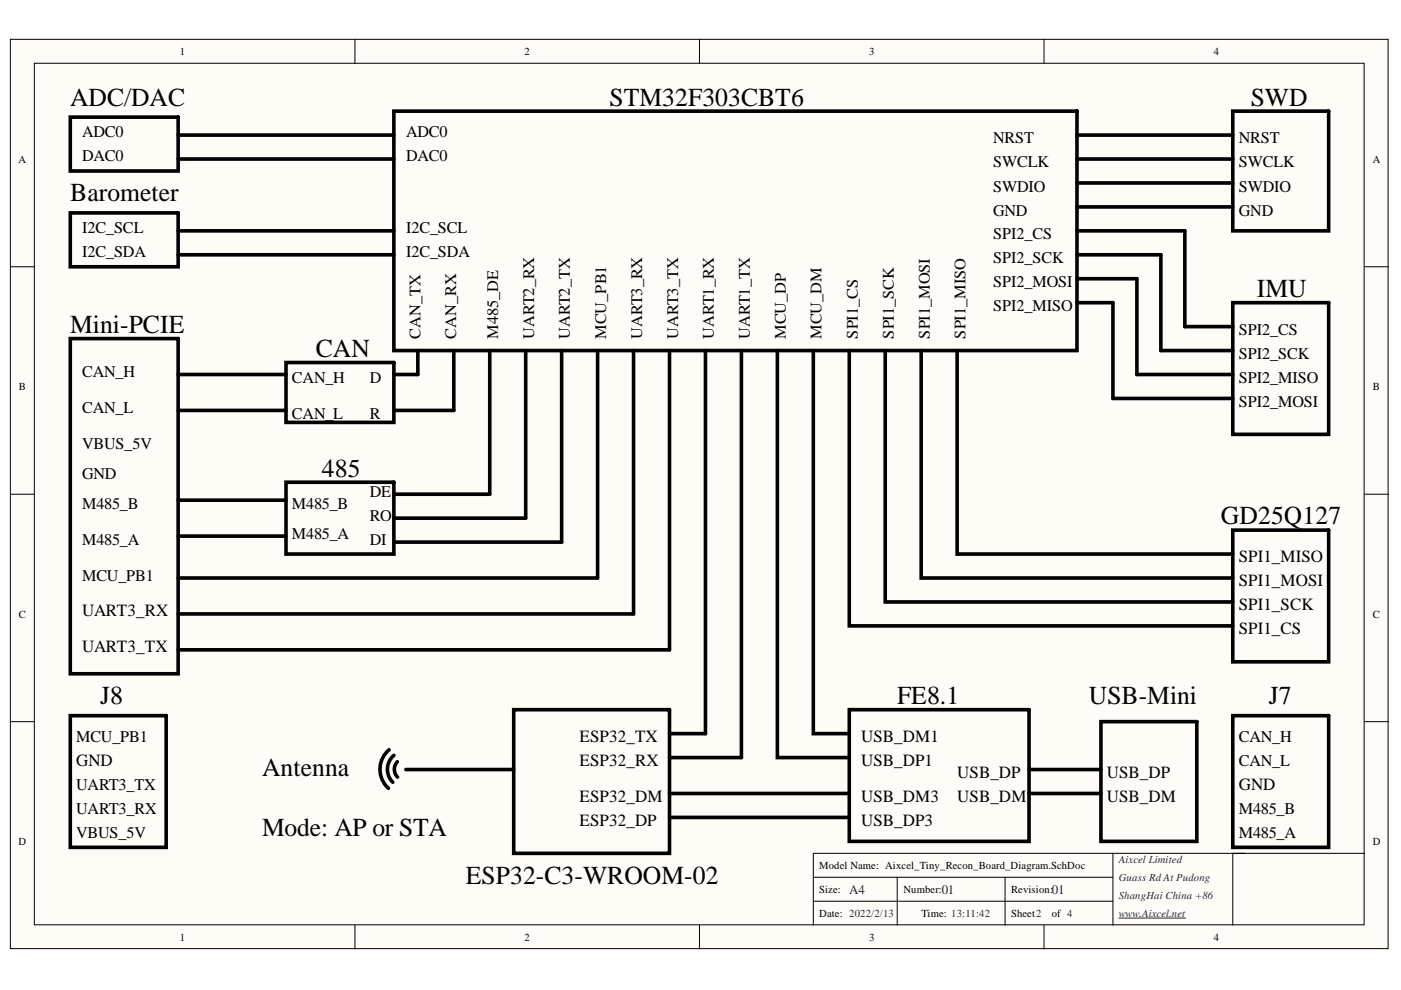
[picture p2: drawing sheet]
<svg xmlns="http://www.w3.org/2000/svg" width="297mm" height="210mm" viewBox="0 0 297 210" stroke-linecap="round" stroke-linejoin="round" font-family="sans-serif">
<g fill="#fffcf8" stroke="#000" stroke-width=".21">
<path d="M2.2 8.3h292.1v192.8h-292.1z"/>
<path d="M7.3 13.4h281.9v182.7h-281.9z"/>
</g>
<g fill="none" stroke="#000" stroke-width=".21">
<path d="M75.3 8.3v5.1M148.3 8.3v5.1M221.4 8.3v5.1M2.2 56.6h5.1M289.3 56.6h5.1M2.2 104.8h5.1M289.3 104.8h5.1M2.2 153h5.1M289.3 153h5.1M75.3 196.2v5M148.3 196.2v5M172.4 186h63.6"/>
<path d="M172.4 191.1h63.6M190.2 186v10.2M213.1 186v10.2M221.4 196.2v5M236 180.9v15.3M263.9 180.9h-91.5v15.3M289.3 180.9h-27.9v15.3"/>
</g>
<path d="M237.2 194.6h14.1" fill="none" stroke="#000080" stroke-width=".21"/>
<g fill="none" stroke="#000" stroke-width=".77">
<path d="M14.9 24.8h22.9v11.5h-22.9zM37.8 28.6h45.7M37.8 33.7h45.7M83.5 23.6h144.8v50.7h-144.8zM228.3 28.6h33.1M228.3 33.7h33.1M228.3 38.8h33.1M261.4 23.6h20.3v25.3h-20.3zM14.9 45.1h22.9v11.5h-22.9zM37.8 48.9h45.7M37.8 54h45.7M228.3 59.1h12.7v20.3h20.4"/>
<path d="M228.3 43.9h33.1M228.3 48.9h22.9v20.4h10.2M228.3 54h17.8v20.3h15.3M14.9 71.8h22.9v71.1h-22.9zM37.8 79.4h22.8M60.6 76.9h22.9v12.7h-22.9zM88.6 74.3v5.1h-5.1M96.2 74.3v12.7h-12.7M103.8 74.3v30.5h-20.3M111.5 74.3v35.6h-28M119.1 74.3v40.6h-35.6M126.7 74.3v48.3h-88.9"/>
<path d="M134.3 74.3v55.9h-96.5M141.9 74.3v63.5h-104.1M149.6 74.3v81.2h-7.7M157.2 74.3v86.3h-15.3M164.8 74.3v86.3h15.3M172.4 74.3v81.2h7.7M180.1 74.3v58.4h81.3M187.7 74.3v53.3h73.7M195.3 74.3v48.3h66.1M202.9 74.3v43.2h58.5M228.3 64.2h7.7v20.3h25.4M261.4 64.2h20.3v27.9h-20.3z"/>
<path d="M37.8 87h22.8M37.8 106.1h22.8M37.8 113.7h22.8M60.6 102.2h22.9v15.3h-22.9zM261.4 112.4h20.3v27.9h-20.3zM14.9 151.7h20.3v28h-20.3zM82.5 159a5.4 5.4 0 0 0-.1 8.1M108.9 150.5h33v30.4h-33zM180.1 150.5h38.1v27.9h-38.1zM233.4 153h20.3v25.4h-20.3zM261.4 151.7h20.3v28h-20.3zM83.5 160.2a3.9 3.9 0 0 0-.2 5.7"/>
<path d="M84.2 161.5a2.35 2.35 0 0 0 .1 3.3M86 163.2h22.9M141.9 168.2h38.2M141.9 173.3h38.2M218.2 163.2h15.2M218.2 168.2h15.2"/>
</g>
<g font-size="5.5">
<text x="14.9" y="22.4">ADC/DAC</text>
<text x="129.2" y="22.4">STM32F303CBT6</text>
<text x="265.2" y="22.4">SWD</text>
<text x="14.9" y="42.7">Barometer</text>
<text x="266.5" y="63">IMU</text>
<text x="14.9" y="70.6">Mini-PCIE</text>
<text x="67" y="75.7">CAN</text>
<text x="68.2" y="101">485</text>
<text x="258.9" y="111.2">GD25Q127</text>
<text x="21.2" y="149.3">J8</text>
<text x="190.2" y="149.3">FE8.1</text>
<text x="230.9" y="149.3">USB-Mini</text>
<text x="269" y="149.3">J7</text>
<text x="55.6" y="164.5">Antenna</text>
<text x="55.6" y="177.2">Mode: AP or STA</text>
<text x="98.8" y="187.4">ESP32-C3-WROOM-02</text>
</g>
<g font-size="3.6">
<text x="262.7" y="119.2">SPI1_MISO</text>
<text x="262.7" y="124.3">SPI1_MOSI</text>
<text x="17.4" y="130.6">UART3_RX</text>
<text x="262.7" y="129.3">SPI1_SCK</text>
<text x="262.7" y="134.5">SPI1_CS</text>
<text x="17.4" y="138.3">UART3_TX</text>
<text x="122.9" y="157.3">ESP32_TX</text>
<text x="182.6" y="157.3">USB_DM1</text>
<text x="16.2" y="162.4">GND</text>
<text x="122.9" y="162.4">ESP32_RX</text>
<text x="182.6" y="162.4">USB_DP1</text>
<text x="203" y="164.9">USB_DP</text>
<text x="234.7" y="164.9">USB_DP</text>
<text x="262.7" y="167.4">GND</text>
<text x="122.9" y="170">ESP32_DM</text>
<text x="182.6" y="170">USB_DM3</text>
<text x="203" y="170">USB_DM</text>
<text x="234.7" y="170">USB_DM</text>
<text x="122.9" y="175">ESP32_DP</text>
<text x="182.6" y="175">USB_DP3</text>
</g>
<g font-size="3.5">
<text x="17.4" y="29.1">ADC0</text>
<text x="86.1" y="29.1">ADC0</text>
<text x="17.4" y="34.2">DAC0</text>
<text x="86.1" y="34.2">DAC0</text>
<text x="210.6" y="30.4">NRST</text>
<text x="210.6" y="35.5">SWCLK</text>
<text x="262.7" y="30.4">NRST</text>
<text x="262.7" y="35.5">SWCLK</text>
<text x="210.6" y="40.6">SWDIO</text>
<text x="262.7" y="40.6">SWDIO</text>
<text x="210.6" y="45.7">GND</text>
<text x="262.7" y="45.7">GND</text>
<text x="17.4" y="49.5">I2C_SCL</text>
<text x="86.1" y="49.5">I2C_SCL</text>
<text x="210.6" y="50.8">SPI2_CS</text>
<text x="17.4" y="54.6">I2C_SDA</text>
<text x="86.1" y="54.6">I2C_SDA</text>
<text x="210.6" y="55.8">SPI2_SCK</text>
<text x="210.6" y="60.9">SPI2_MOSI</text>
<text x="210.6" y="66">SPI2_MISO</text>
<text x="262.7" y="71">SPI2_CS</text>
<text x="262.7" y="76.1">SPI2_SCK</text>
<text x="17.4" y="79.9">CAN_H</text>
<text x="61.9" y="81.2">CAN_H</text>
<text x="78.4" y="81.2">D</text>
<text x="262.7" y="81.2">SPI2_MISO</text>
<text x="17.4" y="87.5">CAN_L</text>
<text x="61.9" y="88.8">CAN_L</text>
<text x="78.4" y="88.8">R</text>
<text x="262.7" y="86.3">SPI2_MOSI</text>
<text x="17.4" y="95.1">VBUS_5V</text>
<text x="17.4" y="101.5">GND</text>
<text x="17.4" y="107.9">M485_B</text>
<text x="61.9" y="107.9">M485_B</text>
<text x="78.4" y="105.3">DE</text>
<text x="78.4" y="110.4">RO</text>
<text x="17.4" y="115.5">M485_A</text>
<text x="61.9" y="114.2">M485_A</text>
<text x="78.4" y="115.5">DI</text>
<text x="17.4" y="123.1">MCU_PB1</text>
<text x="16.2" y="157.3">MCU_PB1</text>
<text x="262.7" y="157.3">CAN_H</text>
<text x="16.2" y="167.5">UART3_TX</text>
<text x="262.7" y="162.5">CAN_L</text>
<text x="16.2" y="172.6">UART3_RX</text>
<text x="262.7" y="172.6">M485_B</text>
<text x="16.2" y="177.7">VBUS_5V</text>
<text x="262.7" y="177.7">M485_A</text>
</g>
<g font-size="3.4">
<text x="89.1" y="71.8" transform="rotate(-90 89.1 71.8)">CAN_TX</text>
<text x="96.7" y="71.8" transform="rotate(-90 96.7 71.8)">CAN_RX</text>
<text x="105.6" y="71.8" transform="rotate(-90 105.6 71.8)">M485_DE</text>
<text x="113.2" y="71.8" transform="rotate(-90 113.2 71.8)">UART2_RX</text>
<text x="120.8" y="71.8" transform="rotate(-90 120.8 71.8)">UART2_TX</text>
<text x="128.5" y="71.8" transform="rotate(-90 128.5 71.8)">MCU_PB1</text>
<text x="136.1" y="71.8" transform="rotate(-90 136.1 71.8)">UART3_RX</text>
<text x="143.8" y="71.8" transform="rotate(-90 143.8 71.8)">UART3_TX</text>
<text x="151.4" y="71.8" transform="rotate(-90 151.4 71.8)">UART1_RX</text>
<text x="159" y="71.8" transform="rotate(-90 159 71.8)">UART1_TX</text>
<text x="166.6" y="71.8" transform="rotate(-90 166.6 71.8)">MCU_DP</text>
<text x="174.2" y="71.8" transform="rotate(-90 174.2 71.8)">MCU_DM</text>
<text x="181.9" y="71.8" transform="rotate(-90 181.9 71.8)">SPI1_CS</text>
<text x="189.5" y="71.8" transform="rotate(-90 189.5 71.8)">SPI1_SCK</text>
<text x="197.1" y="71.8" transform="rotate(-90 197.1 71.8)">SPI1_MOSI</text>
<text x="204.7" y="71.8" transform="rotate(-90 204.7 71.8)">SPI1_MISO</text>
</g>
<g font-size="2.8" fill="#000080">
<text x="180" y="189.5">A4</text>
<text x="199.7" y="189.5">01</text>
<text x="223" y="189.5">01</text>
</g>
<g font-size="2.3">
<text x="38.1" y="11.7">1</text>
<text x="111.2" y="11.7">2</text>
<text x="184.3" y="11.7">3</text>
<text x="257.3" y="11.7">4</text>
<text x="3.9" y="34.5">A</text>
<text x="291.1" y="34.5">A</text>
<text x="4" y="82.7">B</text>
<text x="291.1" y="82.7">B</text>
<text x="4" y="130.9">C</text>
<text x="291.1" y="130.9">C</text>
<text x="3.9" y="179.2">D</text>
<text x="291.1" y="179.2">D</text>
<text x="173.7" y="184.3">Model Name: Aixcel_Tiny_Recon_Board_Diagram.SchDoc</text>
<text x="173.7" y="189.3">Size:</text>
<text x="191.5" y="189.3">Number:</text>
<text x="214.4" y="189.3">Revision:</text>
<text x="173.7" y="194.4">Date: 2022/2/13</text>
<text x="195.3" y="194.4">Time: 13:11:42</text>
<text x="214.4" y="194.4">Sheet2</text>
<text x="223" y="194.4">of 4</text>
<text x="38.1" y="199.5">1</text>
<text x="111.2" y="199.5">2</text>
<text x="184.3" y="199.5">3</text>
<text x="257.3" y="199.5">4</text>
</g>
<g font-size="2.3" fill="#000080">
<text x="237.2" y="183">Aixcel Limited</text>
<text x="237.2" y="186.8">Guass Rd At Pudong</text>
<text x="237.2" y="190.6">ShangHai China +86</text>
<text x="237.2" y="194.4">www.Aixcel.net</text>
</g>
</svg>
